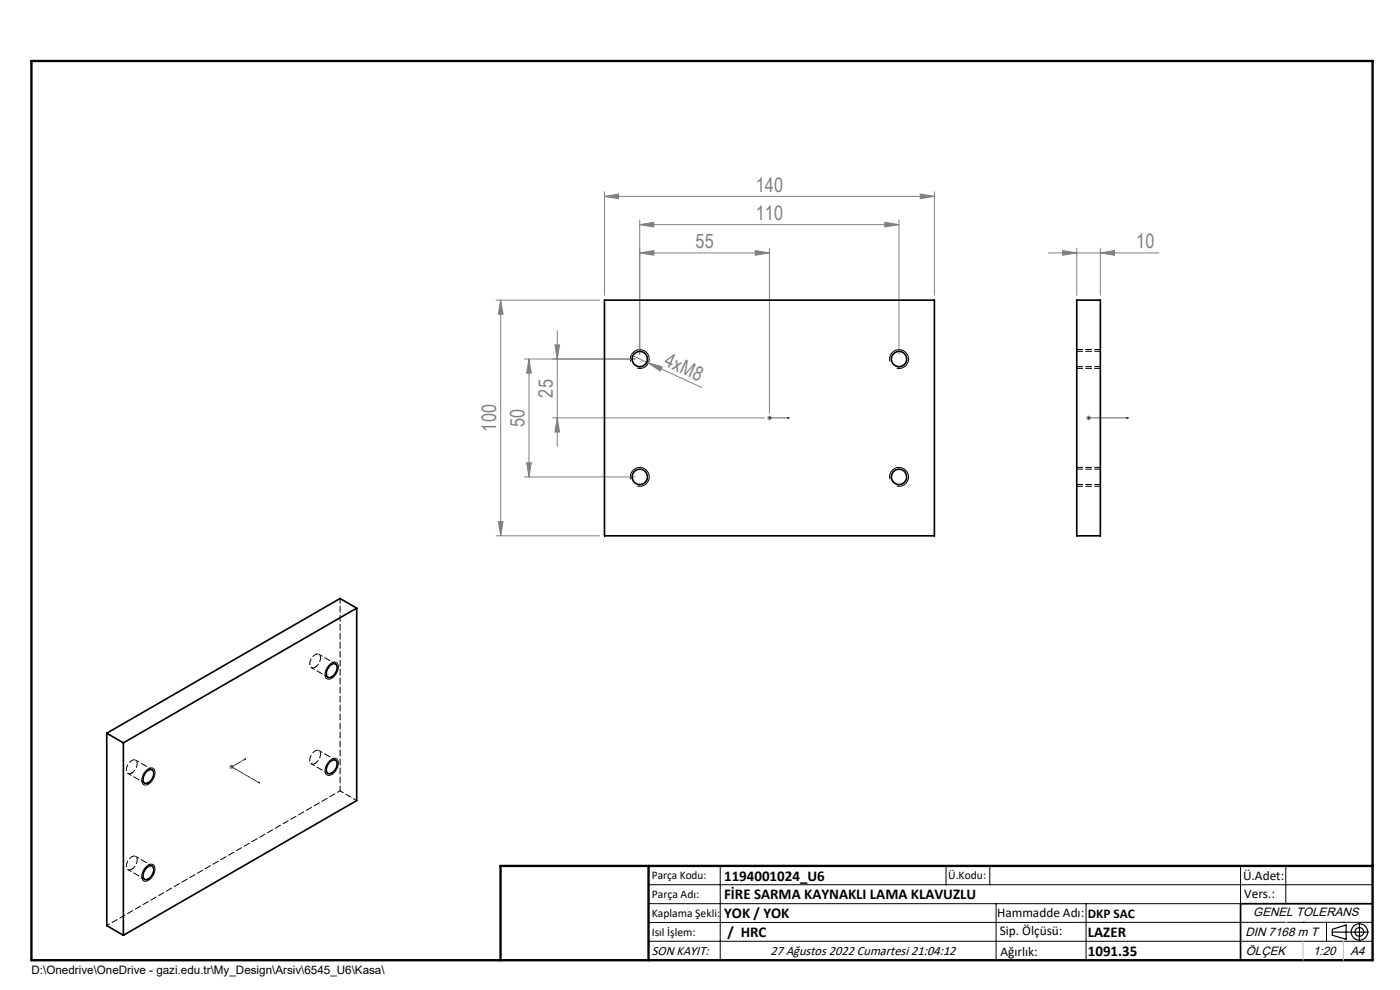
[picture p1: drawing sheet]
<svg xmlns="http://www.w3.org/2000/svg" width="297mm" height="210mm" viewBox="0 0 297 210" stroke-linecap="round" stroke-linejoin="round" font-family="sans-serif">
<g fill="none" stroke="#000" stroke-width=".21">
<path d="M133.8 76.7a1.99 1.99 0 0 1 1.8-2.5 1.99 1.99 0 0 1 2.1 2.1 1.99 1.99 0 0 1-2.5 1.8M188.8 76.7a1.99 1.99 0 0 1 1.8-2.5 1.99 1.99 0 0 1 2.1 2.1 1.99 1.99 0 0 1-2.5 1.8M133.8 101.7a1.99 1.99 0 0 1 1.8-2.5 1.99 1.99 0 0 1 2.1 2.2 1.99 1.99 0 0 1-2.5 1.7M188.8 101.7a1.99 1.99 0 0 1 1.8-2.5 1.99 1.99 0 0 1 2.1 2.2 1.99 1.99 0 0 1-2.5 1.7M69.9 141a1.01 1.01 0 0 1 1.4-.5 1.01 1.01 0 0 1 .5 1.3 2.35 2.35 0 0 1-2.4 2.2 1.92 1.92 0 0 1 .3-2.8zM31 163.4l.3-.2a.94 .94 0 0 1 1.3-.2 .94 .94 0 0 1 .2 1.2 2.3 2.3 0 0 1-2.3 2.3 2.15 2.15 0 0 1 .5-3.1zM69.9 161.4a.99 .99 0 0 1 1.2-.6 .99 .99 0 0 1 .7 1 2.69 2.69 0 0 1-2.1 2.7 1.12 1.12 0 0 1-.6-1.7zM30.8 184.1a1.2 1.2 0 0 1 2-.4 2.63 2.63 0 0 1-2 3.2 1.1 1.1 0 0 1-.6-1.7zM137.6 187.7h153.6M137.6 191.7h153.6M137.6 199.7h153.6M152.8 183.7v20"/>
<path d="M200.7 183.7v4M210 183.7v4M211.3 191.7v12M230.4 191.7v12M263.2 183.7v20M272.8 183.7v8M276.4 195.6h.1M281.4 195.6v4.1M285 195.6h.1M291.2 195.6l-153.6 .1"/>
</g>
<g fill="none" stroke="#000" stroke-width=".25">
<path d="M282.6 197.7h7.8M282.6 197.1l3-.9v3l-3-.8zM288.4 195.8v3.8M106.2 203.7h185"/>
<circle cx="288.4" cy="197.7" r="1.74"/>
<circle cx="288.4" cy="197.7" r=".93"/>
</g>
<path d="M163.1 88.6h.2zM163.2 88.6h.1M163.2 88.6h4.2M167.4 88.6h-.4h.4M230.8 88.6h.2zM230.9 88.6h.1M230.9 88.6h8.5M239.4 88.6h-.5h.5M51.8 161.1l.3-.1-.2 .2zM52.1 161l-3 1.7 6 3.4M54.7 166l.2-.1 .2 .2z" fill="none" stroke="#00f" stroke-width=".21"/>
<g fill="none" stroke="#808080" stroke-width=".21">
<path d="M128.2 41.7l3-.5v.9zM128.2 40.7v21.9M128.2 41.7h70M135.7 53.6l3-.4v.9zM135.7 47.7l3-.5v.9zM135.7 53.6h27.5M135.7 46.7v28.5M135.7 47.7h55M160.2 53.2l3 .4-3 .5zM163.2 52.7v35M187.7 47.2l3 .5-3 .4zM190.7 46.7v28.5"/>
<path d="M195.2 41.2l3 .5-3 .4zM198.2 40.7v21.9M222.4 53.6h23.5M225.4 53.2l3 .4-3 .5zM228.4 52.7v9.9M233.4 53.6l3-.4v.9zM233.4 52.7v9.9M105.2 63.7h22M106.2 63.7l.5 3h-1zM106.2 63.7v50M111.2 76.2h23.5M112.2 76.2v25"/>
<path d="M112.2 76.2l.5 3h-1zM117.7 73.2h1l-.5 3zM118.2 70.2v24.5M133.9 75.3l3.6 1.7M137.5 77l3 .8-.4 .9zM137.5 77l11.4 5.2M111.7 98.2h1l-.5 3zM117.2 88.6h45M118.2 88.6l.5 3h-1zM162.7 88.6h1M162.9 88.3l.7 .7M163.2 88.2v1"/>
<path d="M163.6 88.3l-.7 .7M230.4 88.6h1M230.6 88.3l.7 .7M230.9 88.2v1M231.3 88.3l-.7 .7M105.2 113.7h22M105.7 110.7h1l-.5 3zM111.2 101.2h23.5M48.6 162.7h1M48.8 162.3l.7 .7M49.1 162.2v1M49.5 162.3l-.7 .7"/>
</g>
<path d="M228.5 78.1h5M233.5 74.1h-5M233.5 99.1h-5M228.5 103.1h5" fill="none" stroke="#000" stroke-width=".21" stroke-dasharray="1.3 .6"/>
<path d="M291.2 191.7h-28v12" fill="none" stroke="#000" stroke-width=".35"/>
<path d="M6.7 12.9h284.5v190.8h-284.5zM137.6 183.7v20M291.2 183.7h-185v20" fill="none" stroke="#000" stroke-width=".5"/>
<path d="M276.4 199.7v4M285 199.7v4" fill="none" stroke="#c0c0c0" stroke-width=".21"/>
<path d="M272.8 195.6h.1" fill="none" stroke="#c0c0c0" stroke-width=".25"/>
<g fill="#00f">
<path d="M167 88.6h.4zM163.1 88.6h.2z"/>
<path d="M51.8 161.1l.1 .1 .2-.2zM54.7 166l.4 .1-.2-.2z"/>
<path d="M230.8 88.6h.2zM238.9 88.6h.5z"/>
</g>
<g fill="#808080">
<path d="M137.5 77l3 .8-.4 .9z"/>
<path d="M195.2 41.2l3 .5-3 .4zM128.2 41.7l3-.5v.9zM233.4 53.6l3-.4v.9zM225.4 53.2l3 .4-3 .5z"/>
<path d="M135.7 53.6l3-.4v.9zM160.2 53.2l3 .4-3 .5z"/>
<path d="M135.7 47.7l3-.5v.9zM187.7 47.2l3 .5-3 .4z"/>
<path d="M118.2 88.6l.5 3h-1zM117.7 73.2h1l-.5 3z"/>
<path d="M111.7 98.2h1l-.5 3zM112.2 76.2l.5 3h-1z"/>
<path d="M106.2 63.7l.5 3h-1zM105.7 110.7h1l-.5 3z"/>
</g>
<g fill="none" stroke="#000" stroke-width=".35">
<path d="M128.2 63.7h70v50h-70zM228.4 63.7h5v50h-5zM75.7 129l-3.6-2-49.5 28.5M75.7 129l-49.5 28.6M75.7 129v40.8l-49.5 28.6M22.6 155.5l3.6 2.1M22.6 155.5v40.8l3.6 2.1M26.2 157.6v40.8M70 141.2a.83 .83 0 0 1 1-.4 .83 .83 0 0 1 .5 1 2.08 2.08 0 0 1-1.9 1.9 1.48 1.48 0 0 1 .1-2.2zM31.1 163.7l.2-.2a.76 .76 0 0 1 1-.2 .76 .76 0 0 1 .3 1 2 2 0 0 1-1.9 1.8 1.55 1.55 0 0 1 .1-2.1zM70 161.6a.83 .83 0 0 1 1-.4 .83 .83 0 0 1 .5 1 1.72 1.72 0 0 1-2.1 1.8 1.97 1.97 0 0 1 .6-2.4zM31.1 184.1a.87 .87 0 0 1 1.2-.4 .87 .87 0 0 1 .2 1.3 1.83 1.83 0 0 1-1.8 1.6 1.56 1.56 0 0 1 .1-2.2z"/>
<circle cx="135.7" cy="76.2" r="1.63"/>
<circle cx="190.7" cy="76.2" r="1.63"/>
<circle cx="135.7" cy="101.2" r="1.63"/>
<circle cx="190.7" cy="101.2" r="1.63"/>
</g>
<path d="M228.5 77.8h5M233.5 74.5h-5M233.5 99.5h-5M228.5 102.8h5" fill="none" stroke="#000" stroke-width=".21" stroke-dasharray="1.3 .6"/>
<path d="M66.8 141.5a1.97 1.97 0 0 0 .9-2.7 1.71 1.71 0 0 0-2 1.7 .78 .78 0 0 0 .1 1 .78 .78 0 0 0 1 0M28 164a1.97 1.97 0 0 0 .8-2.7 1.71 1.71 0 0 0-1.9 1.6 .78 .78 0 0 0 .1 1 .78 .78 0 0 0 1 .1M66.8 161.9a1.97 1.97 0 0 0 .9-2.7 1.71 1.71 0 0 0-2 1.7 .78 .78 0 0 0 .1 1 .78 .78 0 0 0 1 0M28 184.4a1.97 1.97 0 0 0 .8-2.7 1.71 1.71 0 0 0-1.9 1.6 .78 .78 0 0 0 .1 1 .78 .78 0 0 0 1 .1" fill="none" stroke="#000" stroke-width=".21" stroke-dasharray="1.3 .6" stroke-dashoffset=".4"/>
<path d="M22.7 196.3l49.5-28.5" fill="none" stroke="#000" stroke-width=".21" stroke-dasharray="1.3 .6" stroke-dashoffset=".6"/>
<path d="M66 141.6l3.6 2M71.2 140.8l-3.5-2M27.1 164.1l3.6 2M32.3 163.3l-3.5-2.1M66 162l3.6 2.1M71.2 161.2l-3.5-2M75.7 169.8l-3.5-2M27.1 184.5l3.6 2M32.3 183.7l-3.5-2" fill="none" stroke="#000" stroke-width=".21" stroke-dasharray="1.3 .6" stroke-dashoffset=".5"/>
<path d="M72.2 167.8v-40.9" fill="none" stroke="#000" stroke-width=".21" stroke-dasharray="1.3 .6" stroke-dashoffset=".2"/>
<g font-size="4.2" fill="#808080">
<text x="160.3" y="40.7">140</text>
<text x="160.3" y="46.7">110</text>
<text x="147.6" y="52.7">55</text>
<text x="241.1" y="52.7">10</text>
<text x="140.7" y="77.4" transform="rotate(25 140.7 77.4)">4xM8</text>
<text x="117.3" y="84.3" transform="rotate(-90 117.3 84.3)">25</text>
<text x="105.3" y="91.5" transform="rotate(-90 105.3 91.5)">100</text>
<text x="111.3" y="90.6" transform="rotate(-90 111.3 90.6)">50</text>
</g>
<g font-size="3.2">
<text x="153.6" y="190.8">FİRE SARMA KAYNAKLI LAMA KLAVUZLU</text>
<text x="153.6" y="186.8">1194001024_U6</text>
<text x="153.6" y="194.8">YOK / YOK</text>
<text x="154.3" y="198.8">/ HRC</text>
<text x="230.8" y="198.7">LAZER</text>
<text x="230.8" y="202.8">1091.35</text>
</g>
<g font-size="2.8">
<text x="263.7" y="186.7">Ü.Adet:</text>
<text x="263.9" y="190.5">Vers.:</text>
<text x="211.5" y="194.5">Hammadde Adı:</text>
<text x="230.8" y="194.7">DKP SAC</text>
<text x="138.3" y="202.6">SON KAYIT:</text>
<text x="163.5" y="202.6">27 Ağustos 2022 Cumartesi 21:04:12</text>
<text x="212.1" y="198.4">Sip. Ölçüsü:</text>
<text x="212.2" y="202.7">Ağırlık:</text>
</g>
<g font-size="2.6">
<text x="265.9" y="194.4">GENEL TOLERANS</text>
<text x="264.2" y="198.5">DIN 7168 m T</text>
<text x="264.3" y="202.6">ÖLÇEK</text>
<text x="278.5" y="202.6">1:20</text>
<text x="286.5" y="202.6">A4</text>
</g>
<g font-size="2.5">
<text x="138.3" y="186.4">Parça Kodu:</text>
<text x="138.3" y="190.5">Parça Adı:</text>
<text x="201.2" y="186.5">Ü.Kodu:</text>
<text x="138.3" y="194.5">Kaplama Şekli:</text>
<text x="138.3" y="198.6">Isıl İşlem:</text>
<text x="6.7" y="206.7">D:\Onedrive\OneDrive - gazi.edu.tr\My_Design\Arsiv\6545_U6\Kasa\</text>
</g>
</svg>
